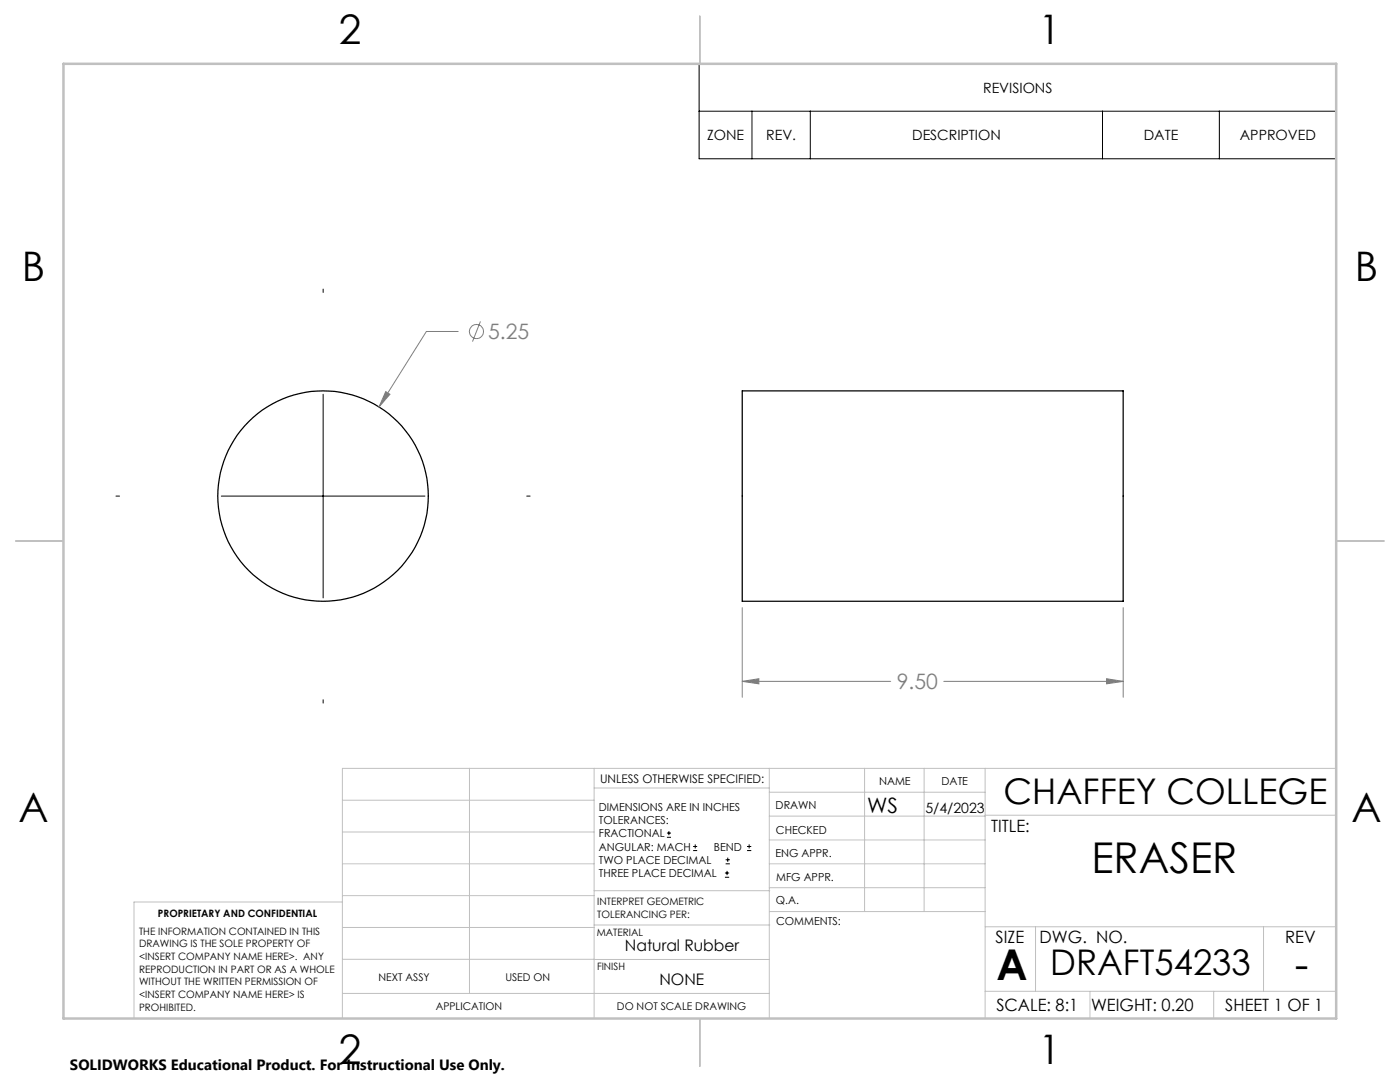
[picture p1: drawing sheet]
<svg xmlns="http://www.w3.org/2000/svg" width="279mm" height="216mm" viewBox="0 0 279 216" stroke-linecap="round" stroke-linejoin="round" font-family="sans-serif">
<g fill="none" stroke="#000" stroke-width=".25">
<path d="M148.1 78h76.1v42h-76.1z"/>
<circle cx="64.5" cy="99" r="21"/>
</g>
<g fill="none" stroke="#808080" stroke-width=".2">
<path d="M77 78.1l.8 .6-2.2 2.5zM91.4 66.1h-6.3l-9.5 15.1M95.9 64.1l-1.6 4.1M148.1 136l3.3-.6v1.1zM148.1 121.2v17.9M148.1 136h29.7M188.3 136h35.9M220.8 135.4l3.4 .6-3.4 .5zM224.2 121.2v17.9"/>
<circle cx="95.1" cy="66.2" r="1.4"/>
</g>
<g fill="none" stroke="#000" stroke-width=".2">
<path d="M139.5 12.7h127.2v19h-127.2zM139.5 22.2h127.2M150.1 22.2v9.5M161.7 22.2v9.5M220 22.2v9.5M243.3 22.2v9.5M64.5 57.7v.6M64.5 78.7v40.6M23.1 99h.7M44.2 99h40.6M105.1 99h.7M64.5 139.6v.7"/>
<path d="M133.1 167.1h.8M133.1 166.2h.8M133.5 165.8v.9M138.3 169.7h.8M138.3 168.9h.8M138.7 168.5v.8M144.7 175h.8M144.7 174.2h.8M144.8 172.4h.9M144.8 171.6h.9M145.1 173.8v.8M145.2 171.1v.9"/>
<path d="M149.1 169.7h.8M149.1 168.9h.8M149.5 168.5v.8"/>
</g>
<g fill="none" stroke="#c0c0c0" stroke-width=".2">
<path d="M68.3 159.7h50.3M93.7 153.3v44.9M118.6 153.3v49.9M118.6 157.2h34.9M153.5 153.3v49.9M153.5 158.1h43.1M172.5 153.3v28.6M184.4 153.3v28.6M196.6 153.3v49.9M266.7 153.3h-198.4v49.9M68.3 178.7h50.3M68.3 172.4h50.3"/>
<path d="M68.3 166h50.3M68.3 180h-41.6v23.2M118.6 177.7h35M153.5 167.6h43.1M153.5 162.8h43.1M153.5 172.4h43.1M153.5 177.1h43.1M196.6 162.7h70.1M68.3 198.2h85.2M68.3 191.4l85.2 .1M68.3 185.1h50.3M118.6 184.6h35"/>
<path d="M153.6 181.9h43M196.6 197.8h70.1M196.6 184.9h70.1M206.7 184.9v12.9M217.5 197.8v5.4M242.2 197.8v5.4M252.2 184.9v12.9"/>
</g>
<path d="M139.7 3.2v9.5M3.1 107.9h9.6M266.7 107.9h9.5M139.7 203.2v9.6" fill="none" stroke="#c0c0c0" stroke-width=".25"/>
<path d="M12.7 12.7h254v190.5h-254z" fill="none" stroke="#c0c0c0" stroke-width=".5"/>
<path d="M77 78.1l-1.4 3.1 2.2-2.5zM148.1 136l3.3-.6v1.1zM220.8 135.4l3.4 .6-3.4 .5z" fill="#808080"/>
<g font-size="8.5">
<text x="217.8" y="174.2">ERASER</text>
<text x="198.9" y="195.5">A</text>
<text x="258.4" y="195.4">-</text>
</g>
<g font-size="8.1">
<text x="67.6" y="8.9">2</text>
<text x="207.3" y="8.9">1</text>
<text x="4.4" y="56.2">B</text>
<text x="270.4" y="56.2">B</text>
<text x="3.7" y="164.1">A</text>
<text x="269.7" y="164.1">A</text>
<text x="67.6" y="212.4">2</text>
<text x="207.3" y="212.4">1</text>
</g>
<g font-size="7.1">
<text x="200.3" y="160.4">CHAFFEY COLLEGE</text>
<text x="209.6" y="194.6">DRAFT54233</text>
</g>
<g font-size="4.2" fill="#808080">
<text x="97.4" y="67.7">5.25</text>
<text x="179" y="137.5">9.50</text>
</g>
<text font-size="4.2" x="173" y="162.3">WS</text>
<g font-size="3.4">
<text x="197.8" y="166">TITLE:</text>
<text x="198.7" y="188.1">SIZE</text>
<text x="207.5" y="188.1">DWG. NO.</text>
<text x="256.5" y="188.2">REV</text>
<text x="198.8" y="201.7">SCALE: 8:1</text>
<text x="217.7" y="201.8">WEIGHT: 0.20</text>
<text x="244.5" y="201.7">SHEET 1 OF 1</text>
</g>
<g font-size="3.2">
<text x="124.7" y="189.8">Natural Rubber</text>
<text x="131.6" y="196.6">NONE</text>
</g>
<text font-size="3" x="14" y="213.5">SOLIDWORKS Educational Product. For Instructional Use Only.</text>
<g font-size="2.8">
<text x="196.2" y="18.5">REVISIONS</text>
<text x="141.1" y="28">ZONE</text>
<text x="152.9" y="28">REV.</text>
<text x="182" y="28">DESCRIPTION</text>
<text x="228.3" y="28">DATE</text>
<text x="247.4" y="28">APPROVED</text>
<text x="184.7" y="162.3">5/4/2023</text>
</g>
<text font-size="2.4" x="119.8" y="156.2">UNLESS OTHERWISE SPECIFIED:</text>
<g font-size="2.2">
<text x="119.5" y="161.8">DIMENSIONS ARE IN INCHES</text>
<text x="154.8" y="161.4">DRAWN</text>
<text x="175.4" y="156.6">NAME</text>
<text x="187.9" y="156.7">DATE</text>
<text x="119.5" y="164.4">TOLERANCES:</text>
<text x="119.5" y="167.1">FRACTIONAL</text>
<text x="154.9" y="166.3">CHECKED</text>
<text x="119.5" y="169.7">ANGULAR: MACH</text>
<text x="119.5" y="172.4">TWO PLACE DECIMAL</text>
<text x="142.5" y="169.7">BEND</text>
<text x="154.8" y="171">ENG APPR.</text>
<text x="119.5" y="175">THREE PLACE DECIMAL</text>
<text x="154.9" y="175.7">MFG APPR.</text>
<text x="154.9" y="180.4">Q.A.</text>
<text x="154.9" y="184.6">COMMENTS:</text>
</g>
<g font-size="2.1">
<text x="75.5" y="195.7">NEXT ASSY</text>
<text x="100.9" y="195.7">USED ON</text>
<text x="86.9" y="201.5">APPLICATION</text>
<text x="123.1" y="201.6">DO NOT SCALE DRAWING</text>
</g>
<g font-size="2">
<text x="31.5" y="182.9">PROPRIETARY AND CONFIDENTIAL</text>
<text x="119.2" y="180.6">INTERPRET GEOMETRIC</text>
<text x="119.2" y="183.1">TOLERANCING PER:</text>
<text x="27.8" y="186.5">THE INFORMATION CONTAINED IN THIS</text>
<text x="27.8" y="189">DRAWING IS THE SOLE PROPERTY OF</text>
<text x="27.8" y="191.6">&lt;INSERT COMPANY NAME HERE&gt;. ANY</text>
<text x="119.1" y="186.7">MATERIAL</text>
<text x="27.8" y="194.1">REPRODUCTION IN PART OR AS A WHOLE</text>
<text x="27.8" y="196.6">WITHOUT THE WRITTEN PERMISSION OF</text>
<text x="119.1" y="193.5">FINISH</text>
<text x="27.8" y="199.1">&lt;INSERT COMPANY NAME HERE&gt; IS</text>
<text x="27.8" y="201.7">PROHIBITED.</text>
</g>
</svg>
